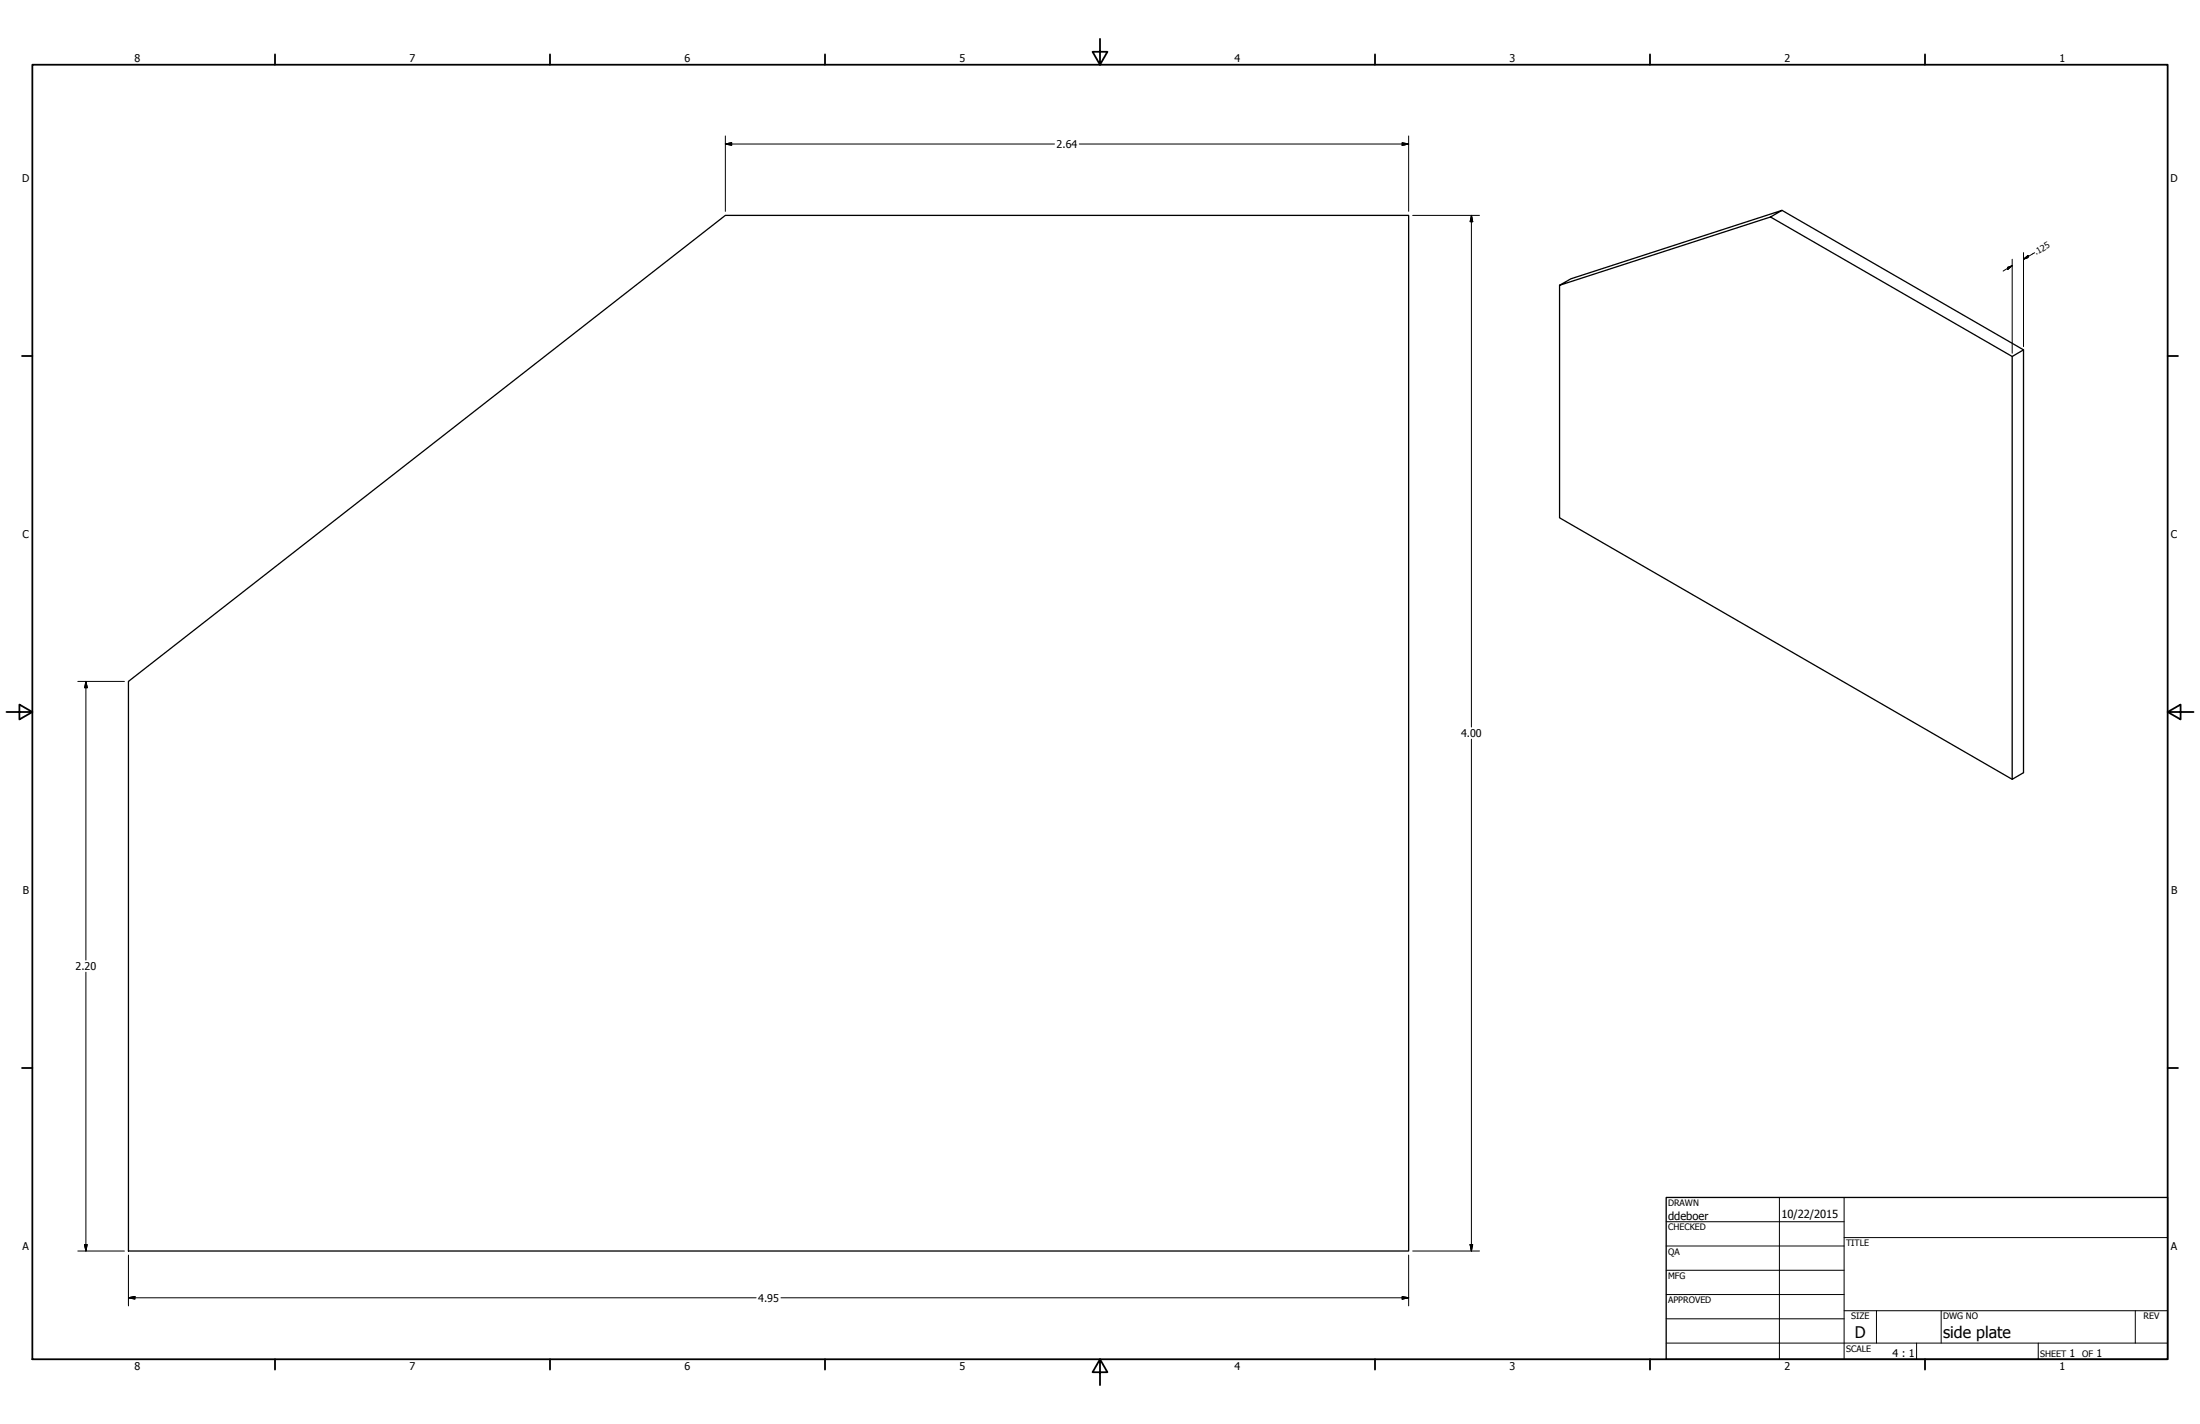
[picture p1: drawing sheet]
<svg xmlns="http://www.w3.org/2000/svg" width="864mm" height="559mm" viewBox="0 0 864 559" stroke-linecap="round" stroke-linejoin="round" font-family="sans-serif">
<!-- layer: Visible (ANSI) -->
<path d="M695 85.2l94.9 54.7 4.4-2.6v165.9l-4.4 2.6v-165.9M699.5 82.6l94.8 54.7M612.2 112l4.4-2.6 82.9-26.8-4.5 2.6zM612.2 112v91.2l177.7 102.6M50.4 267.4l234.3-182.9h268.3v406.4h-502.6z" fill="none" stroke="#000" stroke-width=".51"/>
<!-- layer: Border (ANSI) -->
<g fill="none" stroke="#000" stroke-width=".7">
<path d="M431.8 15.2v10.2l-2.9-5.1h5.8l-2.9 5.1M12.7 25.4h838.2v508h-838.2zM107.9 21.3v4.1M215.9 21.3v4.1M323.8 21.3v4.1M539.8 21.3v4.1M647.7 21.3v4.1M755.6 21.3v4.1M8.6 139.7h4.1M850.9 139.7h4.1M2.5 279.4h10.2l-5.1-2.9v5.8l5.1-2.9M850.9 279.4l5.1 2.9v-5.8l-5.1 2.9h10.2"/>
<path d="M8.6 419.1h4.1M850.9 419.1h4.1M107.9 533.4v4.1M215.9 533.4v4.1M323.8 533.4v4.1M431.8 533.4l2.9 5.1h-5.8l2.9-5.1v10.2M539.8 533.4v4.1M647.7 533.4v4.1M755.6 533.4v4.1"/>
</g>
<!-- layer: Title (ANSI) -->
<g fill="none" stroke="#000" stroke-width=".39">
<path d="M654 479.4h69.9M698.5 469.9v63.5M723.9 469.9v63.5M654 488.9h69.9M654 498.5h69.9M723.9 485.6h127M654 508h69.9M654 517.5h69.9M723.9 514.3h127M736.6 514.3v12.7M762 514.3v12.7M838.2 514.3v12.7"/>
<path d="M654 527h196.9M752.3 527v6.4M800.1 527v6.4"/>
</g>
<path d="M654 469.9h196.9v63.5h-196.9z" fill="none" stroke="#000" stroke-width=".51"/>
<!-- layer: Dimension (ANSI) -->
<g fill="none" stroke="#000" stroke-width=".39">
<path d="M284.7 56.5l2.5-.5v1zM284.7 56.5h129.3M284.7 53.3v29.6M423.7 56.5h129.3M550.4 56l2.6 .5-2.6 .5zM553 53.3v29.6M554.5 84.5h26.3M577.6 84.5l.5 2.5h-1zM577.6 84.5v200.8M794.3 99.1v36.9M798.7 99.2l-4.4 2.5M788.1 104.9l1.8-.6-1.8 1.4z"/>
<path d="M789.9 104.3l-3.6 2.1M789.9 101.7v36.9M794.3 101.7l1.8-1.4v.8zM30.5 267.4h18.3M33.7 267.4l.5 2.5h-1zM33.7 267.4v109.3M577.6 290.1v200.8M33.7 381.5v109.4M30.5 490.9h18.3M33.2 488.4h1l-.5 2.5zM50.4 492.5v19.9M553 492.5v19.9"/>
<path d="M554.5 490.9h26.3M577.1 488.4h1l-.5 2.5zM50.4 509.3l2.6-.5v1zM50.4 509.3h246.4M306.6 509.3h246.4M550.4 508.8l2.6 .5-2.6 .5z"/>
</g>
<g fill="#000" stroke="#000" stroke-width=".39">
<path d="M284.7 56.5l2.5-.5zM284.7 56.5l2.5-.5v1zM550.4 57l2.6-.5zM550.4 56l2.6 .5-2.6 .5zM577.6 84.5l.5 2.5zM577.6 84.5l.5 2.5h-1zM788.1 105.7l1.8-1.4zM788.1 104.9l1.8-.6-1.8 1.4zM794.3 101.7l1.8-1.4zM794.3 101.7l1.8-1.4v.8zM33.7 267.4l.5 2.5zM33.7 267.4l.5 2.5h-1z"/>
<path d="M33.2 488.4l.5 2.5zM33.2 488.4h1l-.5 2.5zM577.1 488.4l.5 2.5zM577.1 488.4h1l-.5 2.5zM50.4 509.3l2.6-.5zM50.4 509.3l2.6-.5v1zM550.4 509.8l2.6-.5zM550.4 508.8l2.6 .5-2.6 .5z"/>
</g>
<g font-size="6.3">
<text x="728.1" y="524.9">D</text>
<text x="762.8" y="525">side plate</text>
</g>
<g font-size="4.4">
<text x="654.8" y="478.6">ddeboer</text>
<text x="699.3" y="478">10/22/2015</text>
</g>
<g font-size="4.2">
<text x="52.8" y="24.4">8</text>
<text x="160.8" y="24.4">7</text>
<text x="268.7" y="24.4">6</text>
<text x="376.7" y="24.4">5</text>
<text x="484.6" y="24.4">4</text>
<text x="592.6" y="24.4">3</text>
<text x="700.5" y="24.4">2</text>
<text x="808.5" y="24.4">1</text>
<text x="414.8" y="58">2.64</text>
<text x="8.8" y="71.4">D</text>
<text x="852" y="71.4">D</text>
<text x="8.9" y="211.1">C</text>
<text x="852.2" y="211.1">C</text>
<text x="573.5" y="289.2">4.00</text>
<text x="9" y="350.8">B</text>
<text x="852.2" y="350.8">B</text>
<text x="29.7" y="380.7">2.20</text>
<text x="8.9" y="490.5">A</text>
<text x="852.2" y="490.5">A</text>
<text x="297.6" y="510.8">4.95</text>
<text x="742.9" y="532.6">4 : 1</text>
<text x="812.4" y="532.6">1</text>
<text x="823" y="532.6">1</text>
<text x="52.8" y="537.5">8</text>
<text x="160.8" y="537.5">7</text>
<text x="268.7" y="537.5">6</text>
<text x="376.7" y="537.5">5</text>
<text x="484.6" y="537.5">4</text>
<text x="592.6" y="537.5">3</text>
<text x="700.5" y="537.5">2</text>
<text x="808.5" y="537.5">1</text>
</g>
<g font-size="3.5">
<text x="654.8" y="473.2">DRAWN</text>
<text x="654.8" y="482.8">CHECKED</text>
<text x="724.7" y="488.9">TITLE</text>
<text x="654.8" y="492.3">QA</text>
<text x="654.8" y="501.8">MFG</text>
<text x="654.8" y="511.4">APPROVED</text>
<text x="726.7" y="517.7">SIZE</text>
<text x="762.8" y="517.7">DWG NO</text>
<text x="841.4" y="517.7">REV</text>
<text x="724.7" y="530.4">SCALE</text>
<text x="800.9" y="532.6">SHEET</text>
<text x="817.4" y="532.6">OF</text>
</g>
<text font-size="3.4" x="799.3" y="100.2" transform="rotate(-30 799.3 100.2)">.125</text>
</svg>
